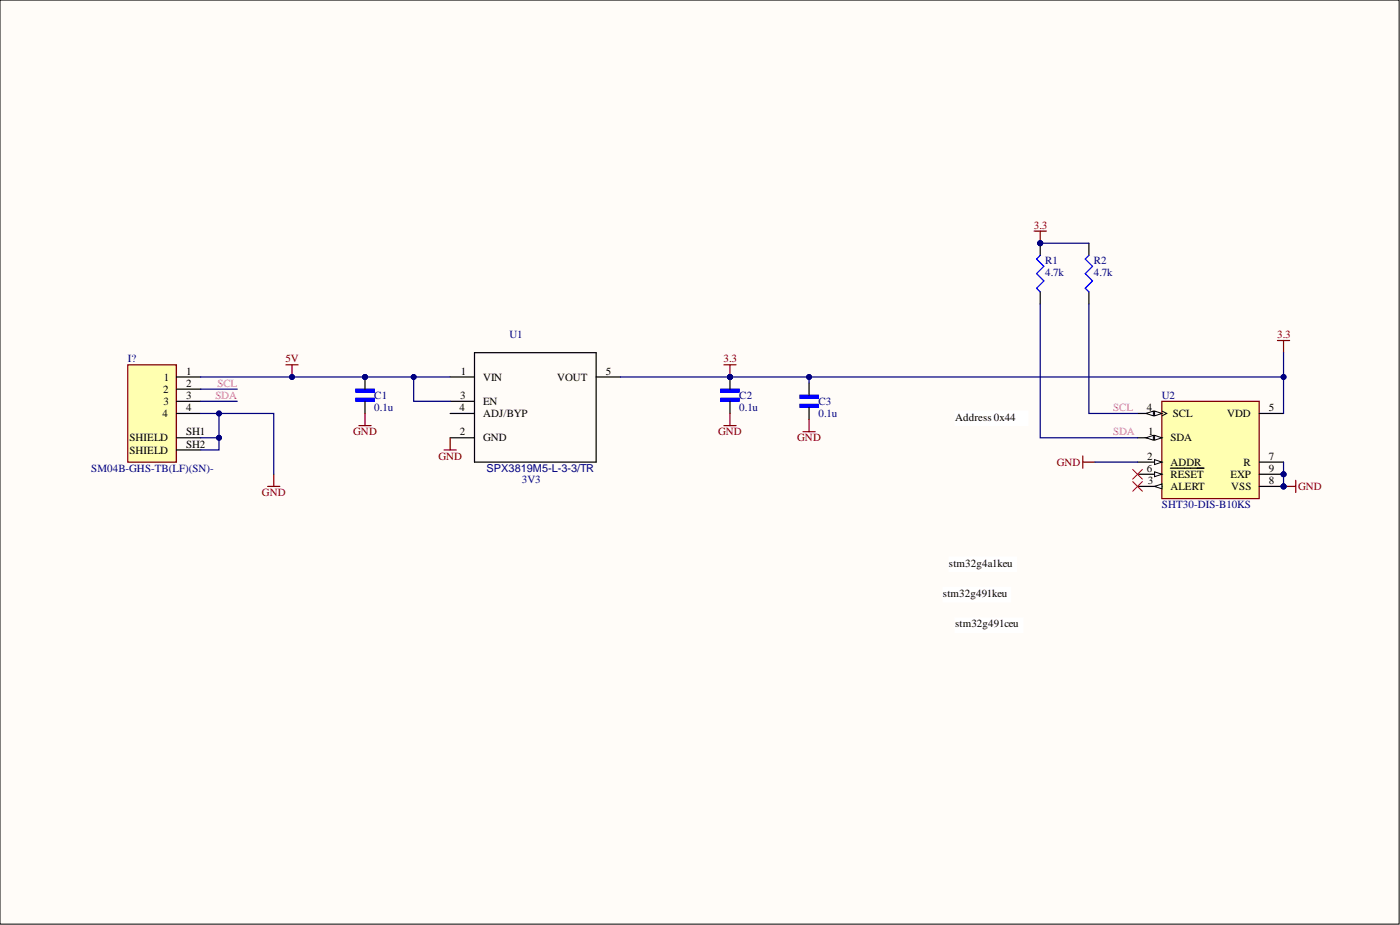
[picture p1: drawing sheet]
<svg xmlns="http://www.w3.org/2000/svg" width="292mm" height="193mm" viewBox="0 0 292 193" stroke-linecap="round" stroke-linejoin="round" font-family="sans-serif">
<path d="M0 0h291.9v192.8h-291.9z" fill-rule="evenodd" fill="#fffcf8"/>
<path d="M0 0h291.9v192.8h-291.9z" fill="none" stroke="#000" stroke-width=".21"/>
<path d="M0 0h291.9v192.8h-291.9z" fill-rule="evenodd" fill="#fffcf8"/>
<path d="M0 0h291.9v192.8h-291.9z" fill="none" stroke="#000" stroke-width=".21"/>
<path d="M215.8 48.2h2.5M217 48.2v2.5" fill="none" stroke="#800000" stroke-width=".25"/>
<circle cx="217" cy="50.7" r=".51" fill="#000080"/>
<circle cx="217" cy="50.7" r=".51" fill="none" stroke="#000080" stroke-width=".21"/>
<path d="M166.9 84.4h3.8v.6h-3.8z" fill-rule="evenodd" fill="#00f"/>
<path d="M166.9 84.4h3.8v.6h-3.8z" fill="none" stroke="#00f" stroke-width=".25"/>
<path d="M166.9 82.5h3.8v.6h-3.8z" fill-rule="evenodd" fill="#00f"/>
<path d="M166.9 82.5h3.8v.6h-3.8z" fill="none" stroke="#00f" stroke-width=".25"/>
<path d="M168.8 79.9v2.6M168.8 85v2.5" fill="none" stroke="#000" stroke-width=".25"/>
<circle cx="217" cy="50.7" r=".51" fill="#000080"/>
<circle cx="217" cy="50.7" r=".51" fill="none" stroke="#000080" stroke-width=".21"/>
<path d="M217 50.7v2.6M217 60.9v2.5" fill="none" stroke="#000" stroke-width=".25"/>
<circle cx="217" cy="50.7" r=".51" fill="#000080"/>
<circle cx="217" cy="50.7" r=".51" fill="none" stroke="#000080" stroke-width=".21"/>
<path d="M217 53.3l-.7 .7 1.5 1.6-1.5 1.5 1.5 1.5-1.5 1.5 .7 .8M227.2 53.3l-.8 .7 1.6 1.6-1.6 1.5 1.6 1.5-1.6 1.5 .8 .8" fill="none" stroke="#00f" stroke-width=".25"/>
<path d="M227.2 50.7v2.6M93.9 78.6h5.1M99 73.6h25.4v22.8h-25.4zM124.4 78.6h5.1M227.2 60.9v2.5M93.9 91.3h5.1M93.9 86.3h5.1M93.9 83.7h5.1" fill="none" stroke="#000" stroke-width=".25"/>
<path d="M151 76.1h2.6M152.3 76.1v2.5" fill="none" stroke="#800000" stroke-width=".25"/>
<circle cx="152.3" cy="78.6" r=".51" fill="#000080"/>
<circle cx="152.3" cy="78.6" r=".51" fill="none" stroke="#000080" stroke-width=".21"/>
<circle cx="152.3" cy="78.6" r=".51" fill="#000080"/>
<circle cx="152.3" cy="78.6" r=".51" fill="none" stroke="#000080" stroke-width=".21"/>
<path d="M150.4 83.1h3.8v.6h-3.8z" fill-rule="evenodd" fill="#00f"/>
<path d="M150.4 83.1h3.8v.6h-3.8z" fill="none" stroke="#00f" stroke-width=".25"/>
<path d="M150.4 81.2h3.8v.6h-3.8z" fill-rule="evenodd" fill="#00f"/>
<path d="M150.4 81.2h3.8v.6h-3.8z" fill="none" stroke="#00f" stroke-width=".25"/>
<path d="M152.3 78.6v2.6M152.3 83.7v2.6" fill="none" stroke="#000" stroke-width=".25"/>
<circle cx="152.3" cy="78.6" r=".51" fill="#000080"/>
<circle cx="152.3" cy="78.6" r=".51" fill="none" stroke="#000080" stroke-width=".21"/>
<path d="M151 88.8h2.6M152.3 86.3v2.5" fill="none" stroke="#800000" stroke-width=".25"/>
<circle cx="76.2" cy="78.6" r=".51" fill="#000080"/>
<circle cx="76.2" cy="78.6" r=".51" fill="none" stroke="#000080" stroke-width=".21"/>
<path d="M74.2 83.1h3.9v.6h-3.9z" fill-rule="evenodd" fill="#00f"/>
<path d="M74.2 83.1h3.9v.6h-3.9z" fill="none" stroke="#00f" stroke-width=".25"/>
<path d="M74.2 81.2h3.9v.6h-3.9z" fill-rule="evenodd" fill="#00f"/>
<path d="M74.2 81.2h3.9v.6h-3.9z" fill="none" stroke="#00f" stroke-width=".25"/>
<path d="M76.2 78.6v2.6M76.2 83.7v2.6" fill="none" stroke="#000" stroke-width=".25"/>
<circle cx="76.2" cy="78.6" r=".51" fill="#000080"/>
<circle cx="76.2" cy="78.6" r=".51" fill="none" stroke="#000080" stroke-width=".21"/>
<path d="M74.9 88.8h2.5M76.2 86.3v2.5M92.7 93.9h2.5M93.9 91.3v2.6" fill="none" stroke="#800000" stroke-width=".25"/>
<circle cx="267.8" cy="98.9" r=".51" fill="#000080"/>
<circle cx="267.8" cy="98.9" r=".51" fill="none" stroke="#000080" stroke-width=".21"/>
<circle cx="267.8" cy="101.5" r=".51" fill="#000080"/>
<circle cx="267.8" cy="101.5" r=".51" fill="none" stroke="#000080" stroke-width=".21"/>
<path d="M242.4 83.7h20.3v20.3h-20.3z" fill-rule="evenodd" fill="#ffffb0"/>
<path d="M242.4 83.7h20.3v20.3h-20.3z" fill="none" stroke="#800000" stroke-width=".25"/>
<path d="M237.3 86.3h5.1" fill="none" stroke="#000" stroke-width=".25"/>
<path d="M240.9 85.7l1.5 .6-1.5 .5z" fill="#f8fcff"/>
<path d="M240.9 85.7l1.5 .6-1.5 .5z" fill="none" stroke="#000" stroke-width=".21"/>
<path d="M239.1 86.3l1.5-.6v1.1z" fill="#f8fcff"/>
<path d="M239.1 86.3l1.5-.6v1.1zM242.4 85.7l1 .6-1 .5" fill="none" stroke="#000" stroke-width=".21"/>
<path d="M237.3 91.3h5.1" fill="none" stroke="#000" stroke-width=".25"/>
<path d="M240.9 90.8l1.5 .5-1.5 .5z" fill="#f8fcff"/>
<path d="M240.9 90.8l1.5 .5-1.5 .5z" fill="none" stroke="#000" stroke-width=".21"/>
<path d="M239.1 91.3l1.5-.5v1z" fill="#f8fcff"/>
<path d="M239.1 91.3l1.5-.5v1z" fill="none" stroke="#000" stroke-width=".21"/>
<path d="M237.3 96.4h5.1" fill="none" stroke="#000" stroke-width=".25"/>
<path d="M240.9 95.9l1.5 .5-1.5 .5z" fill="#f8fcff"/>
<path d="M240.9 95.9l1.5 .5-1.5 .5z" fill="none" stroke="#000" stroke-width=".21"/>
<path d="M237.3 98.9h5.1" fill="none" stroke="#000" stroke-width=".25"/>
<path d="M240.9 98.4l1.5 .5-1.5 .5z" fill="#f8fcff"/>
<path d="M240.9 98.4l1.5 .5-1.5 .5z" fill="none" stroke="#000" stroke-width=".21"/>
<path d="M244.2 97.7h7M237.3 101.5h5.1" fill="none" stroke="#000" stroke-width=".25"/>
<path d="M240.9 101.5l1.5-.5v1z" fill="#f8fcff"/>
<path d="M240.9 101.5l1.5-.5v1z" fill="none" stroke="#000" stroke-width=".21"/>
<path d="M262.7 86.3h5.1M262.7 96.4h5.1M262.7 98.9h5.1" fill="none" stroke="#000" stroke-width=".25"/>
<circle cx="267.8" cy="98.9" r=".51" fill="#000080"/>
<circle cx="267.8" cy="98.9" r=".51" fill="none" stroke="#000080" stroke-width=".21"/>
<path d="M262.7 101.5h5.1" fill="none" stroke="#000" stroke-width=".25"/>
<circle cx="267.8" cy="101.5" r=".51" fill="#000080"/>
<circle cx="267.8" cy="101.5" r=".51" fill="none" stroke="#000080" stroke-width=".21"/>
<path d="M198 116.2h14v3h-14z" fill-rule="evenodd" fill="#fff"/>
<path d="M198 116.2h14v3h-14z" fill="none" stroke="#fff" stroke-width=".21"/>
<path d="M196.7 122.5h14.2v3.1h-14.2z" fill-rule="evenodd" fill="#fff"/>
<path d="M196.7 122.5h14.2v3.1h-14.2z" fill="none" stroke="#fff" stroke-width=".21"/>
<path d="M199.3 128.9h14.1v3h-14.1z" fill-rule="evenodd" fill="#fff"/>
<path d="M199.3 128.9h14.1v3h-14.1z" fill="none" stroke="#fff" stroke-width=".21"/>
<path d="M266.5 71h2.6M267.8 71v2.6M267.8 101.5h2.5M270.3 100.2v2.5" fill="none" stroke="#800000" stroke-width=".25"/>
<circle cx="267.8" cy="101.5" r=".51" fill="#000080"/>
<circle cx="267.8" cy="101.5" r=".51" fill="none" stroke="#000080" stroke-width=".21"/>
<path d="M225.9 95.1v2.6M225.9 96.4h2.6" fill="none" stroke="#800000" stroke-width=".25"/>
<path d="M199.3 85.7h15.2v3.1h-15.2z" fill-rule="evenodd" fill="#fff"/>
<path d="M199.3 85.7h15.2v3.1h-15.2z" fill="none" stroke="#fff" stroke-width=".21"/>
<path d="M26.7 76.1h10.1v20.3h-10.1z" fill-rule="evenodd" fill="#ffffb0"/>
<path d="M26.7 76.1h10.1v20.3h-10.1zM59.7 76.1h2.5M60.9 76.1v2.5M57.1 98.9v2.6M55.8 101.5h2.6" fill="none" stroke="#800000" stroke-width=".25"/>
<path d="M36.8 78.6h5.1M36.8 81.2h5.1M36.8 83.7h5.1M36.8 86.3h5.1M36.8 91.3h5.1M36.8 93.9h5.1" fill="none" stroke="#000" stroke-width=".25"/>
<circle cx="60.9" cy="78.6" r=".51" fill="#000080"/>
<circle cx="60.9" cy="78.6" r=".51" fill="none" stroke="#000080" stroke-width=".21"/>
<path d="M167.5 90.1h2.6M168.8 87.5v2.6" fill="none" stroke="#800000" stroke-width=".25"/>
<path d="M217 50.7h10.2" fill="none" stroke="#000080" stroke-width=".25"/>
<circle cx="217" cy="50.7" r=".51" fill="#000080"/>
<circle cx="217" cy="50.7" r=".51" fill="none" stroke="#000080" stroke-width=".21"/>
<path d="M129.5 78.6h22.8" fill="none" stroke="#000080" stroke-width=".25"/>
<circle cx="152.3" cy="78.6" r=".51" fill="#000080"/>
<circle cx="152.3" cy="78.6" r=".51" fill="none" stroke="#000080" stroke-width=".21"/>
<path d="M86.3 78.6v5.1h7.6" fill="none" stroke="#000080" stroke-width=".25"/>
<circle cx="86.3" cy="78.6" r=".51" fill="#000080"/>
<circle cx="86.3" cy="78.6" r=".51" fill="none" stroke="#000080" stroke-width=".21"/>
<path d="M267.8 96.4v5.1" fill="none" stroke="#000080" stroke-width=".25"/>
<circle cx="267.8" cy="101.5" r=".51" fill="#000080"/>
<circle cx="267.8" cy="101.5" r=".51" fill="none" stroke="#000080" stroke-width=".21"/>
<circle cx="267.8" cy="98.9" r=".51" fill="#000080"/>
<circle cx="267.8" cy="98.9" r=".51" fill="none" stroke="#000080" stroke-width=".21"/>
<path d="M45.7 86.3v5h-3.8M228.5 96.4h8.8" fill="none" stroke="#000080" stroke-width=".25"/>
<circle cx="45.7" cy="91.3" r=".51" fill="#000080"/>
<circle cx="45.7" cy="91.3" r=".51" fill="none" stroke="#000080" stroke-width=".21"/>
<circle cx="45.7" cy="86.3" r=".51" fill="#000080"/>
<circle cx="45.7" cy="86.3" r=".51" fill="none" stroke="#000080" stroke-width=".21"/>
<path d="M45.7 91.3v2.6h-3.8" fill="none" stroke="#000080" stroke-width=".25"/>
<circle cx="45.7" cy="91.3" r=".51" fill="#000080"/>
<circle cx="45.7" cy="91.3" r=".51" fill="none" stroke="#000080" stroke-width=".21"/>
<path d="M152.3 78.6h16.5M41.9 81.2h7.6" fill="none" stroke="#000080" stroke-width=".25"/>
<circle cx="152.3" cy="78.6" r=".51" fill="#000080"/>
<circle cx="152.3" cy="78.6" r=".51" fill="none" stroke="#000080" stroke-width=".21"/>
<circle cx="168.8" cy="78.6" r=".51" fill="#000080"/>
<circle cx="168.8" cy="78.6" r=".51" fill="none" stroke="#000080" stroke-width=".21"/>
<path d="M217 63.4v27.9h20.3M227.2 63.4v22.9h10.1M41.9 86.3h15.2v12.6M41.9 83.7h7.6" fill="none" stroke="#000080" stroke-width=".25"/>
<circle cx="45.7" cy="86.3" r=".51" fill="#000080"/>
<circle cx="45.7" cy="86.3" r=".51" fill="none" stroke="#000080" stroke-width=".21"/>
<path d="M41.9 78.6h52" fill="none" stroke="#000080" stroke-width=".25"/>
<circle cx="86.3" cy="78.6" r=".51" fill="#000080"/>
<circle cx="86.3" cy="78.6" r=".51" fill="none" stroke="#000080" stroke-width=".21"/>
<circle cx="76.2" cy="78.6" r=".51" fill="#000080"/>
<circle cx="76.2" cy="78.6" r=".51" fill="none" stroke="#000080" stroke-width=".21"/>
<circle cx="60.9" cy="78.6" r=".51" fill="#000080"/>
<circle cx="60.9" cy="78.6" r=".51" fill="none" stroke="#000080" stroke-width=".21"/>
<path d="M267.8 78.6h-99v1.3" fill="none" stroke="#000080" stroke-width=".25"/>
<circle cx="168.8" cy="78.6" r=".51" fill="#000080"/>
<circle cx="168.8" cy="78.6" r=".51" fill="none" stroke="#000080" stroke-width=".21"/>
<circle cx="267.8" cy="78.6" r=".51" fill="#000080"/>
<circle cx="267.8" cy="78.6" r=".51" fill="none" stroke="#000080" stroke-width=".21"/>
<path d="M267.8 73.6v12.7" fill="none" stroke="#000080" stroke-width=".25"/>
<circle cx="267.8" cy="78.6" r=".51" fill="#000080"/>
<circle cx="267.8" cy="78.6" r=".51" fill="none" stroke="#000080" stroke-width=".21"/>
<path d="M236.3 97.9l2.1 2.1M238.4 97.9l-2.1 2.1M236.3 100.5l2.1 2M238.4 100.5l-2.1 2" fill="none" stroke="#f00" stroke-width=".21"/>
<g font-size="2.3" fill="#800000">
<text x="215.7" y="47.7">3.3</text>
<text x="266.4" y="70.5">3.3</text>
<text x="59.6" y="75.6">5V</text>
<text x="151" y="75.6">3.3</text>
<text x="73.7" y="90.8">GND</text>
<text x="91.5" y="95.9">GND</text>
<text x="149.9" y="90.8">GND</text>
<text x="166.4" y="92.1">GND</text>
<text x="220.5" y="97.2">GND</text>
<text x="54.7" y="103.5">GND</text>
<text x="270.8" y="102.2">GND</text>
</g>
<g font-size="2.3" fill="#000080">
<text x="218.1" y="57.6">4.7k</text>
<text x="218.1" y="55.1">R1</text>
<text x="228.2" y="57.6">4.7k</text>
<text x="228.2" y="55.1">R2</text>
<text x="106.3" y="70.5">U1</text>
<text x="26.7" y="75.6">I?</text>
<text x="78.1" y="83.2">C1</text>
<text x="154.3" y="83.2">C2</text>
<text x="242.4" y="83.2">U2</text>
<text x="78.1" y="85.7">0.1u</text>
<text x="154.3" y="85.7">0.1u</text>
<text x="170.8" y="87">0.1u</text>
<text x="170.8" y="84.5">C3</text>
<text x="19" y="98.4">SM04B-GHS-TB(LF)(SN)-</text>
<text x="101.5" y="98.4">SPX3819M5-L-3-3/TR</text>
<text x="108.9" y="100.7">3V3</text>
<text x="242.4" y="106">SHT30-DIS-B10KS</text>
</g>
<g font-size="2.3">
<text x="34" y="81.9">2</text>
<text x="34.2" y="79.4">1</text>
<text x="38.8" y="78.1">1</text>
<text x="38.8" y="80.7">2</text>
<text x="38.8" y="83.2">3</text>
<text x="96" y="83.2">3</text>
<text x="96.1" y="78.1">1</text>
<text x="100.8" y="79.4">VIN</text>
<text x="116.3" y="79.4">VOUT</text>
<text x="126.4" y="78.1">5</text>
<text x="33.9" y="87">4</text>
<text x="34.1" y="84.5">3</text>
<text x="38.8" y="85.7">4</text>
<text x="95.9" y="85.7">4</text>
<text x="100.8" y="87">ADJ/BYP</text>
<text x="100.8" y="84.5">EN</text>
<text x="199.3" y="87.8">Address 0x44</text>
<text x="239.3" y="85.7">4</text>
<text x="244.7" y="87">SCL</text>
<text x="256" y="87">VDD</text>
<text x="264.8" y="85.7">5</text>
<text x="27" y="92.1">SHIELD</text>
<text x="27" y="94.6">SHIELD</text>
<text x="38.8" y="90.8">SH1</text>
<text x="38.8" y="93.4">SH2</text>
<text x="96" y="90.8">2</text>
<text x="100.8" y="92.1">GND</text>
<text x="239.4" y="95.9">2</text>
<text x="239.5" y="90.8">1</text>
<text x="244.2" y="92.1">SDA</text>
<text x="264.8" y="95.9">7</text>
<text x="239.3" y="98.4">6</text>
<text x="239.5" y="101">3</text>
<text x="244.2" y="97.2">ADDR</text>
<text x="244.2" y="99.7">RESET</text>
<text x="256.7" y="99.7">EXP</text>
<text x="259.4" y="97.2">R</text>
<text x="264.8" y="98.4">9</text>
<text x="264.8" y="101">8</text>
<text x="244.2" y="102.2">ALERT</text>
<text x="256.9" y="102.2">VSS</text>
<text x="198" y="118.2">stm32g4a1keu</text>
<text x="196.7" y="124.6">stm32g491keu</text>
<text x="199.3" y="130.9">stm32g491ceu</text>
</g>
<g font-size="2.3" fill="#f0f">
<text x="44.9" y="83.2">SDA</text>
<text x="45.4" y="80.7">SCL</text>
<text x="232.3" y="85.7">SCL</text>
<text x="232.3" y="90.8">SDA</text>
</g>
</svg>
